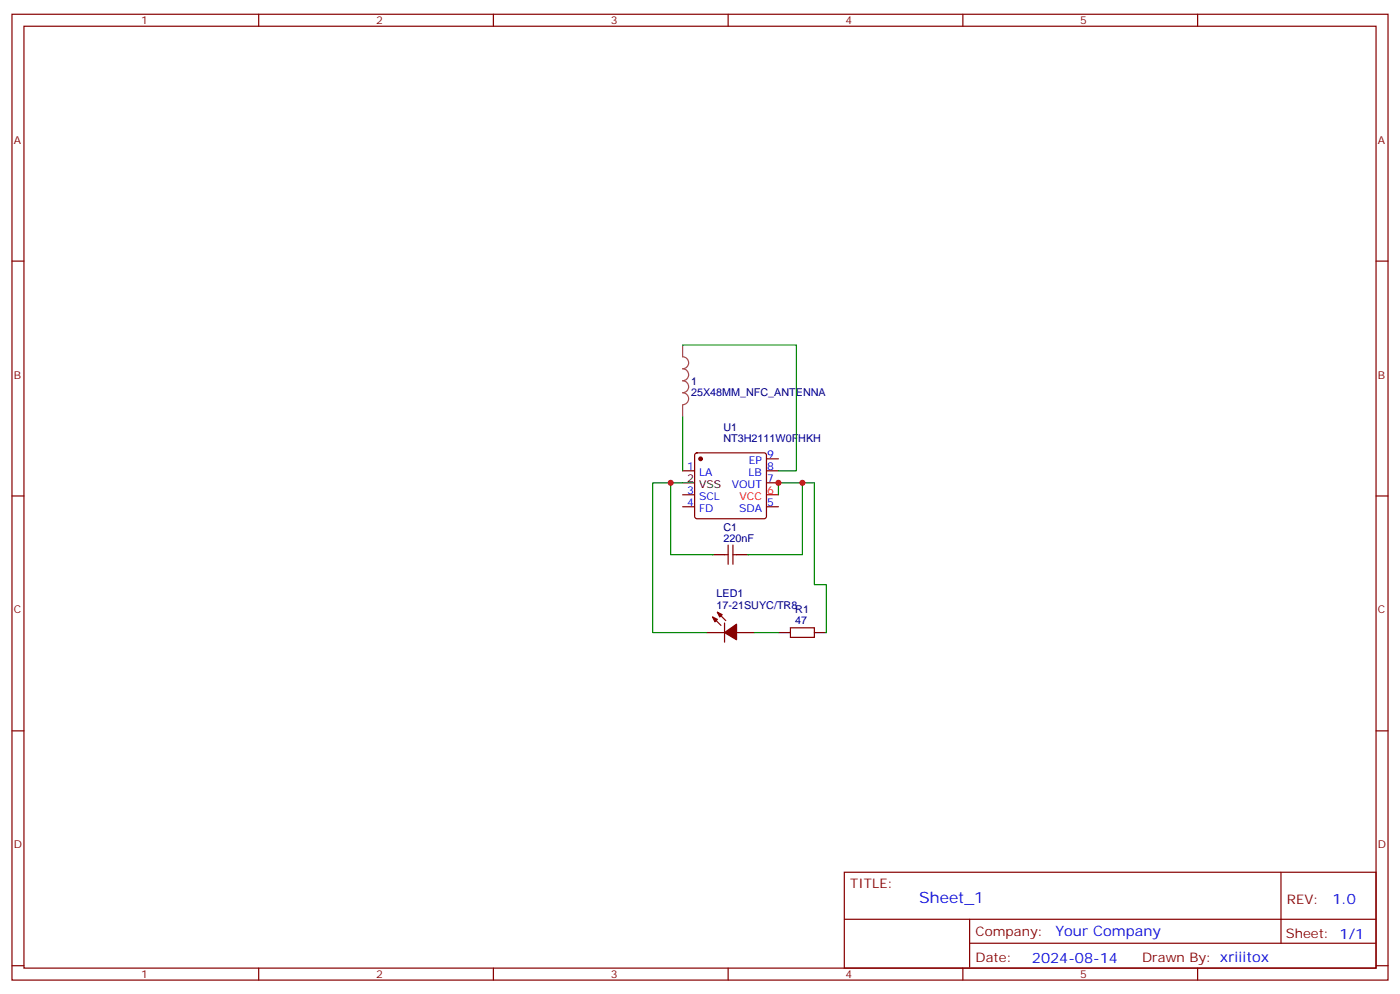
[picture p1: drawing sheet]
<svg xmlns="http://www.w3.org/2000/svg" width="412mm" height="293mm" viewBox="0 0 412 293" stroke-linecap="round" stroke-linejoin="round" font-family="sans-serif">
<g fill="none" stroke="#870000" stroke-width=".35">
<path d="M3.5 4.2h405.4v284.3h-405.4zM7.1 7.7h398.2v277.3h-398.2zM76.2 4.2v3.5M145.3 4.2v3.5M214.5 4.2v3.5M283.6 4.2v3.5M352.8 4.2v3.5M3.5 76.9h3.6M405.3 76.9h3.6M201.1 138.6h3.5M204.8 133.5l.5-.2h19.8l.5 .2 .2 .5v18l-.3 .5-.4 .2h-19.8l-.5-.2-.2-.5v-18zM225.8 135.1h3.5"/>
<path d="M225.8 138.6h3.5M3.5 146h3.6M201.1 149.2h3.5M201.1 145.7h3.5M225.8 142.1h3.5M225.8 149.2h3.5M405.3 146h3.6M213.4 163.3h1.1M214.5 160.5v5.6M215.9 160.5v5.6M215.9 163.3h1.1M208.1 186.2h5.3"/>
<path d="M209.9 181.6l2.5 2.5M211.3 180.2l2.5 2.5M213.4 183.4v5.7M217 186.2h5.2M232.8 184.8h7.1v2.8h-7.1zM3.5 215.2h3.6M405.3 215.2h3.6M248.7 256.8h156.6v28.2h-156.6zM377.3 256.8v20.9M248.7 270.6h156.5M285.6 277.7h119.6M285.6 270.6v14.1"/>
<path d="M3.5 284.3h3.6M76.2 285v3.5M145.3 285v3.5M214.5 285v3.5M283.6 285v3.5M352.8 285v3.5M405.3 284.3h3.6"/>
</g>
<path d="M225.8 145.7h3.5" fill="none" stroke="#f00" stroke-width=".35"/>
<path d="M201.1 142.1h3.5M209.9 163.3h3.5M217 163.3h3.5M229.3 186.2h3.5M239.9 186.2h3.5" fill="none" stroke="#000" stroke-width=".35"/>
<g fill="#870000" stroke="#870000" stroke-width=".35">
<path d="M209.9 181.6l1.4 .8-.7 .7z"/>
<path d="M211.3 180.2l1.4 .7-.7 .7z"/>
<path d="M213.4 186.2l3.6-2.4v4.5z"/>
<circle cx="206.4" cy="135.1" r=".53"/>
</g>
<path d="M201.1 101.6v3.4a1.76 1.76 0 0 1 1.7 1.8 1.76 1.76 0 0 1-1.7 1.8 1.76 1.76 0 0 1 1.7 1.7 1.76 1.76 0 0 1-1.7 1.8 1.76 1.76 0 0 1 1.7 1.8 1.76 1.76 0 0 1-1.7 1.7 1.76 1.76 0 0 1 1.7 1.8 1.76 1.76 0 0 1-1.7 1.7M201.1 119.3v3.4" fill="none" stroke="#a64a4a" stroke-width=".35"/>
<path d="M201.1 101.6h33.5v37h-5.3M201.1 122.7v15.9M197.6 142.1h-5.3v44.1h15.8M201.1 142.1h-3.5v21.2h12.3M229.3 145.7v-3.6h7.1v21.2h-15.9M236.4 142.1h3.5v30h3.5v14.1M222.2 186.2h7.1" fill="none" stroke="#008700" stroke-width=".35"/>
<g fill="#c00">
<circle cx="229.3" cy="142.1" r=".88"/>
<circle cx="197.6" cy="142.1" r=".88"/>
<circle cx="236.4" cy="142.1" r=".88"/>
</g>
<text font-size="4.6" fill="#00f" x="270.8" y="265.8">Sheet_1</text>
<g font-size="4.2" fill="#00f">
<text x="392.5" y="266">1.0</text>
<text x="310.9" y="275.6">Your Company</text>
<text x="304" y="283.4">2024-08-14</text>
</g>
<g font-size="3.9" fill="#800">
<text x="250.5" y="261.4">TITLE:</text>
<text x="379.1" y="266">REV:</text>
<text x="287.4" y="275.6">Company:</text>
<text x="378.7" y="276.2">Sheet: 1/1</text>
<text x="287.4" y="283.2">Date:</text>
<text x="336.4" y="283.3">Drawn By: xriiitox</text>
</g>
<g font-size="3.2" fill="#800">
<text x="41.6" y="7.2">1</text>
<text x="110.8" y="7.2">2</text>
<text x="179.9" y="7.2">3</text>
<text x="249.1" y="7.2">4</text>
<text x="318.2" y="7.2">5</text>
<text x="4.1" y="42.3">A</text>
<text x="405.9" y="42.3">A</text>
<text x="4.1" y="111.4">B</text>
<text x="405.9" y="111.4">B</text>
<text x="4.1" y="180.6">C</text>
<text x="405.9" y="180.6">C</text>
<text x="4.1" y="249.7">D</text>
<text x="405.9" y="249.7">D</text>
<text x="41.6" y="288">1</text>
<text x="110.8" y="288">2</text>
<text x="179.9" y="288">3</text>
<text x="249.1" y="288">4</text>
<text x="318.2" y="288">5</text>
</g>
<g font-size="3.2" fill="#000080">
<text x="203.6" y="113.4">1</text>
<text x="203.6" y="116.6">25X48MM_NFC_ANTENNA</text>
<text x="213.1" y="130.1">NT3H2111W0FHKH</text>
<text x="213.1" y="127">U1</text>
<text x="213.1" y="159.4">220nF</text>
<text x="213.1" y="156.2">C1</text>
<text x="211.1" y="179.2">17-21SUYC/TR8</text>
<text x="211.1" y="175.9">LED1</text>
<text x="234.3" y="183.8">47</text>
<text x="234.3" y="180.5">R1</text>
</g>
<g font-size="3.2" fill="#00f">
<text x="220.5" y="136.5">EP</text>
<text x="226" y="134.7">9</text>
<text x="202.4" y="138.3">1</text>
<text x="205.9" y="140">LA</text>
<text x="215.5" y="143.5">VOUT</text>
<text x="220.5" y="140">LB</text>
<text x="226" y="138.3">8</text>
<text x="226" y="141.8">7</text>
<text x="202.4" y="148.8">4</text>
<text x="202.4" y="145.3">3</text>
<text x="205.9" y="147.1">SCL</text>
<text x="226" y="148.8">5</text>
<text x="205.9" y="150.6">FD</text>
<text x="217.7" y="150.6">SDA</text>
</g>
<g font-size="3.2">
<text x="202.4" y="141.8">2</text>
<text x="205.9" y="143.5">VSS</text>
</g>
<g font-size="3.2" fill="#f00">
<text x="217.9" y="147.1">VCC</text>
<text x="226" y="145.3">6</text>
</g>
</svg>
